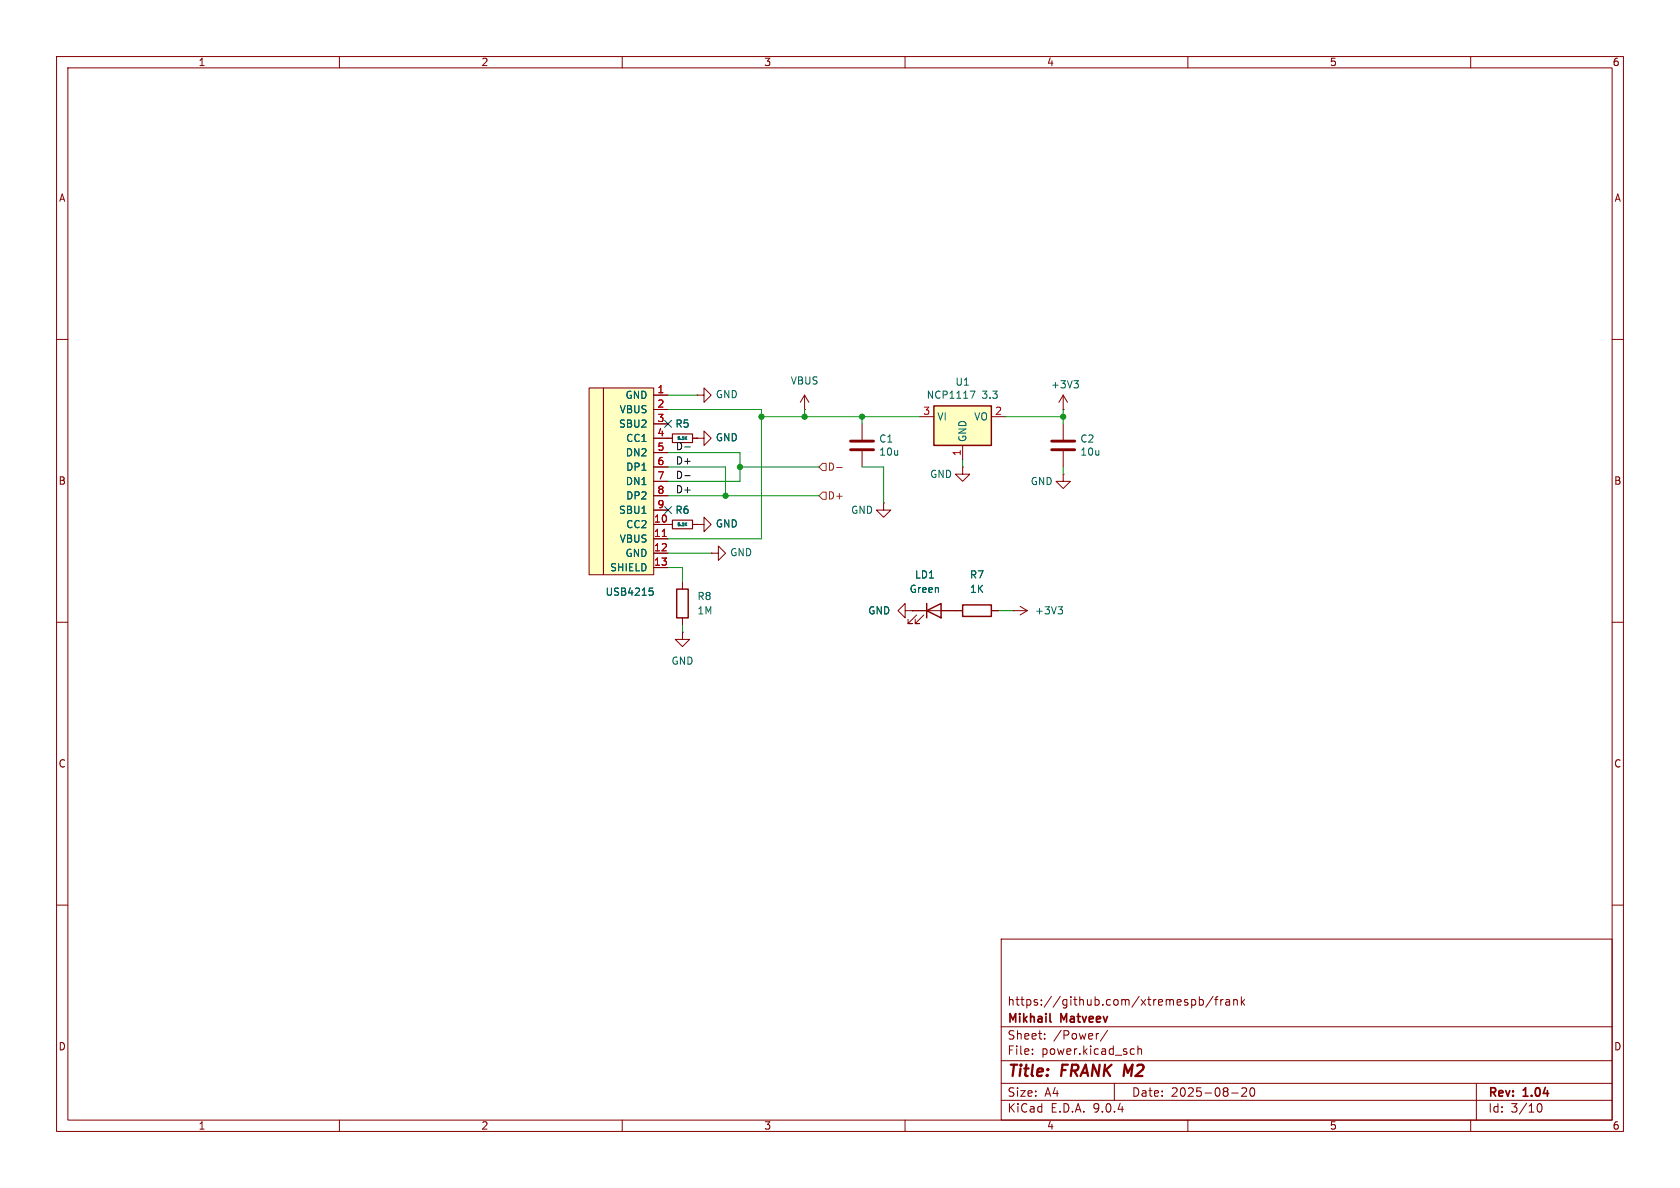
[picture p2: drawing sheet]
(kicad_sch
 (version 20250114)
 (generator "eeschema")
 (generator_version "9.0")
 (paper "A4")
 (title_block
  (title "FRANK M2")
  (date "2025-08-20")
  (rev "1.04")
  (company "Mikhail Matveev")
  (comment 1 "https://github.com/xtremespb/frank"))
 (lib_symbols
  (symbol "+3V3_1"
   (power)
   (pin_numbers (hide yes))
   (pin_names
    (offset 0) (hide yes)) (exclude_from_sim no) (in_bom yes) (on_board yes)
   (property "Reference" "#PWR" (at 0 -3.81 0) (effects (font (size 1.27 1.27)) (hide yes)))
   (property "Value" "+3V3" (at 0 3.556 0) (effects (font (size 1.27 1.27))))
   (property "Footprint" "" (at 0 0 0) (effects (font (size 1.27 1.27)) (hide yes)))
   (property "Datasheet" "" (at 0 0 0) (effects (font (size 1.27 1.27)) (hide yes)))
   (property "Description" "Power symbol creates a global label with name \"+3V3\"" (at 0 0 0) (effects (font (size 1.27 1.27)) (hide yes)))
   (symbol "+3V3_1_0_1"
    (polyline (pts (xy -0.762 1.27) (xy 0 2.54)) (stroke (width 0) (type default)) (fill (type none)))
    (polyline (pts (xy 0 2.54) (xy 0.762 1.27)) (stroke (width 0) (type default)) (fill (type none)))
    (polyline (pts (xy 0 0) (xy 0 2.54)) (stroke (width 0) (type default)) (fill (type none))))
   (symbol "+3V3_1_1_1"
    (pin power_in line (at 0 0 90) (length 0) (name "~" (effects (font (size 1.27 1.27)))) (number "1" (effects (font (size 1.27 1.27))))))
   (embedded_fonts no))
  (symbol "Device:C"
   (pin_numbers (hide yes))
   (pin_names
    (offset 0.254)) (exclude_from_sim no) (in_bom yes) (on_board yes)
   (property "Reference" "C" (at 0.635 2.54 0) (effects (font (size 1.27 1.27)) (justify left)))
   (property "Value" "C" (at 0.635 -2.54 0) (effects (font (size 1.27 1.27)) (justify left)))
   (property "Footprint" "" (at 0.9652 -3.81 0) (effects (font (size 1.27 1.27)) (hide yes)))
   (property "Datasheet" "~" (at 0 0 0) (effects (font (size 1.27 1.27)) (hide yes)))
   (property "Description" "Unpolarized capacitor" (at 0 0 0) (effects (font (size 1.27 1.27)) (hide yes)))
   (symbol "C_0_1"
    (polyline (pts (xy -2.032 0.762) (xy 2.032 0.762)) (stroke (width 0.508) (type default)) (fill (type none)))
    (polyline (pts (xy -2.032 -0.762) (xy 2.032 -0.762)) (stroke (width 0.508) (type default)) (fill (type none))))
   (symbol "C_1_1"
    (pin passive line (at 0 3.81 270) (length 2.794) (name "~" (effects (font (size 1.27 1.27)))) (number "1" (effects (font (size 1.27 1.27)))))
    (pin passive line (at 0 -3.81 90) (length 2.794) (name "~" (effects (font (size 1.27 1.27)))) (number "2" (effects (font (size 1.27 1.27))))))
   (embedded_fonts no))
  (symbol "Device:LED"
   (pin_numbers (hide yes))
   (pin_names
    (offset 1.016) (hide yes)) (exclude_from_sim no) (in_bom yes) (on_board yes)
   (property "Reference" "D" (at 0 2.54 0) (effects (font (size 1.27 1.27))))
   (property "Value" "LED" (at 0 -2.54 0) (effects (font (size 1.27 1.27))))
   (property "Footprint" "" (at 0 0 0) (effects (font (size 1.27 1.27)) (hide yes)))
   (property "Datasheet" "~" (at 0 0 0) (effects (font (size 1.27 1.27)) (hide yes)))
   (property "Description" "Light emitting diode" (at 0 0 0) (effects (font (size 1.27 1.27)) (hide yes)))
   (property "Sim.Pins" "1=K 2=A" (at 0 0 0) (effects (font (size 1.27 1.27)) (hide yes)))
   (symbol "LED_0_1"
    (polyline (pts (xy -3.048 -0.762) (xy -4.572 -2.286) (xy -3.81 -2.286) (xy -4.572 -2.286) (xy -4.572 -1.524)) (stroke (width 0) (type default)) (fill (type none)))
    (polyline (pts (xy -1.778 -0.762) (xy -3.302 -2.286) (xy -2.54 -2.286) (xy -3.302 -2.286) (xy -3.302 -1.524)) (stroke (width 0) (type default)) (fill (type none)))
    (polyline (pts (xy -1.27 0) (xy 1.27 0)) (stroke (width 0) (type default)) (fill (type none)))
    (polyline (pts (xy -1.27 -1.27) (xy -1.27 1.27)) (stroke (width 0.254) (type default)) (fill (type none)))
    (polyline (pts (xy 1.27 -1.27) (xy 1.27 1.27) (xy -1.27 0) (xy 1.27 -1.27)) (stroke (width 0.254) (type default)) (fill (type none))))
   (symbol "LED_1_1"
    (pin passive line (at -3.81 0 0) (length 2.54) (name "K" (effects (font (size 1.27 1.27)))) (number "1" (effects (font (size 1.27 1.27)))))
    (pin passive line (at 3.81 0 180) (length 2.54) (name "A" (effects (font (size 1.27 1.27)))) (number "2" (effects (font (size 1.27 1.27))))))
   (embedded_fonts no))
  (symbol "Device:R"
   (pin_numbers (hide yes))
   (pin_names
    (offset 0)) (exclude_from_sim no) (in_bom yes) (on_board yes)
   (property "Reference" "R" (at 2.032 0 90) (effects (font (size 1.27 1.27))))
   (property "Value" "R" (at 0 0 90) (effects (font (size 1.27 1.27))))
   (property "Footprint" "" (at -1.778 0 90) (effects (font (size 1.27 1.27)) (hide yes)))
   (property "Datasheet" "~" (at 0 0 0) (effects (font (size 1.27 1.27)) (hide yes)))
   (property "Description" "Resistor" (at 0 0 0) (effects (font (size 1.27 1.27)) (hide yes)))
   (symbol "R_0_1"
    (rectangle (start -1.016 -2.54) (end 1.016 2.54) (stroke (width 0.254) (type default)) (fill (type none))))
   (symbol "R_1_1"
    (pin passive line (at 0 3.81 270) (length 1.27) (name "~" (effects (font (size 1.27 1.27)))) (number "1" (effects (font (size 1.27 1.27)))))
    (pin passive line (at 0 -3.81 90) (length 1.27) (name "~" (effects (font (size 1.27 1.27)))) (number "2" (effects (font (size 1.27 1.27))))))
   (embedded_fonts no))
  (symbol "Device:R_Small"
   (pin_numbers (hide yes))
   (pin_names
    (offset 0.254) (hide yes)) (exclude_from_sim no) (in_bom yes) (on_board yes)
   (property "Reference" "R" (at 0 0 90) (effects (font (size 1.016 1.016))))
   (property "Value" "R_Small" (at 1.778 0 90) (effects (font (size 1.27 1.27))))
   (property "Footprint" "" (at 0 0 0) (effects (font (size 1.27 1.27)) (hide yes)))
   (property "Datasheet" "~" (at 0 0 0) (effects (font (size 1.27 1.27)) (hide yes)))
   (property "Description" "Resistor, small symbol" (at 0 0 0) (effects (font (size 1.27 1.27)) (hide yes)))
   (symbol "R_Small_0_1"
    (rectangle (start -0.762 1.778) (end 0.762 -1.778) (stroke (width 0.2032) (type default)) (fill (type none))))
   (symbol "R_Small_1_1"
    (pin passive line (at 0 2.54 270) (length 0.762) (name "~" (effects (font (size 1.27 1.27)))) (number "1" (effects (font (size 1.27 1.27)))))
    (pin passive line (at 0 -2.54 90) (length 0.762) (name "~" (effects (font (size 1.27 1.27)))) (number "2" (effects (font (size 1.27 1.27))))))
   (embedded_fonts no))
  (symbol "FRANK:USB-C"
   (pin_names
    (offset 1.016)) (exclude_from_sim no) (in_bom yes) (on_board yes)
   (property "Reference" "USB1" (at -6.35 10.16 0) (effects (font (size 1.27 1.27)) (justify right) (hide yes)))
   (property "Value" "USB Type C" (at 0.254 -20.828 0) (effects (font (size 1.27 1.27)) (justify right)))
   (property "Footprint" "LIBS:USB-TYPE-C-31-M-12_lib2" (at 3.81 -1.27 0) (effects (font (size 1.27 1.27)) (hide yes)))
   (property "Datasheet" "" (at 3.81 -1.27 0) (effects (font (size 1.27 1.27)) (hide yes)))
   (property "Description" "" (at 0 0 0) (effects (font (size 1.27 1.27)) (hide yes)))
   (property "LCSC" "C165948" (at 0 0 0) (effects (font (size 1.27 1.27)) (hide yes)))
   (symbol "USB-C_0_1"
    (rectangle (start -11.43 15.24) (end -8.89 -17.78) (stroke (width 0) (type default)) (fill (type background)))
    (rectangle (start 0 -17.78) (end -8.89 15.24) (stroke (width 0) (type default)) (fill (type background))))
   (symbol "USB-C_1_1"
    (pin input line (at 2.54 13.97 180) (length 2.54) (name "GND" (effects (font (size 1.27 1.27)))) (number "1" (effects (font (size 1.27 1.27)))))
    (pin input line (at 2.54 11.43 180) (length 2.54) (name "VBUS" (effects (font (size 1.27 1.27)))) (number "2" (effects (font (size 1.27 1.27)))))
    (pin input line (at 2.54 8.89 180) (length 2.54) (name "SBU2" (effects (font (size 1.27 1.27)))) (number "3" (effects (font (size 1.27 1.27)))))
    (pin input line (at 2.54 6.35 180) (length 2.54) (name "CC1" (effects (font (size 1.27 1.27)))) (number "4" (effects (font (size 1.27 1.27)))))
    (pin input line (at 2.54 3.81 180) (length 2.54) (name "DN2" (effects (font (size 1.27 1.27)))) (number "5" (effects (font (size 1.27 1.27)))))
    (pin input line (at 2.54 1.27 180) (length 2.54) (name "DP1" (effects (font (size 1.27 1.27)))) (number "6" (effects (font (size 1.27 1.27)))))
    (pin input line (at 2.54 -1.27 180) (length 2.54) (name "DN1" (effects (font (size 1.27 1.27)))) (number "7" (effects (font (size 1.27 1.27)))))
    (pin input line (at 2.54 -3.81 180) (length 2.54) (name "DP2" (effects (font (size 1.27 1.27)))) (number "8" (effects (font (size 1.27 1.27)))))
    (pin input line (at 2.54 -6.35 180) (length 2.54) (name "SBU1" (effects (font (size 1.27 1.27)))) (number "9" (effects (font (size 1.27 1.27)))))
    (pin input line (at 2.54 -8.89 180) (length 2.54) (name "CC2" (effects (font (size 1.27 1.27)))) (number "10" (effects (font (size 1.27 1.27)))))
    (pin input line (at 2.54 -11.43 180) (length 2.54) (name "VBUS" (effects (font (size 1.27 1.27)))) (number "11" (effects (font (size 1.27 1.27)))))
    (pin input line (at 2.54 -13.97 180) (length 2.54) (name "GND" (effects (font (size 1.27 1.27)))) (number "12" (effects (font (size 1.27 1.27)))))
    (pin input line (at 2.54 -16.51 180) (length 2.54) (name "SHIELD" (effects (font (size 1.27 1.27)))) (number "13" (effects (font (size 1.27 1.27))))))
   (embedded_fonts no))
  (symbol "GND_1"
   (power)
   (pin_numbers (hide yes))
   (pin_names
    (offset 0) (hide yes)) (exclude_from_sim no) (in_bom yes) (on_board yes)
   (property "Reference" "#PWR" (at 0 -6.35 0) (effects (font (size 1.27 1.27)) (hide yes)))
   (property "Value" "GND" (at 0 -3.81 0) (effects (font (size 1.27 1.27))))
   (property "Footprint" "" (at 0 0 0) (effects (font (size 1.27 1.27)) (hide yes)))
   (property "Datasheet" "" (at 0 0 0) (effects (font (size 1.27 1.27)) (hide yes)))
   (property "Description" "Power symbol creates a global label with name \"GND\" , ground" (at 0 0 0) (effects (font (size 1.27 1.27)) (hide yes)))
   (symbol "GND_1_0_1"
    (polyline (pts (xy 0 0) (xy 0 -1.27) (xy 1.27 -1.27) (xy 0 -2.54) (xy -1.27 -1.27) (xy 0 -1.27)) (stroke (width 0) (type default)) (fill (type none))))
   (symbol "GND_1_1_1"
    (pin power_in line (at 0 0 270) (length 0) (name "~" (effects (font (size 1.27 1.27)))) (number "1" (effects (font (size 1.27 1.27))))))
   (embedded_fonts no))
  (symbol "GND_2"
   (power)
   (pin_numbers (hide yes))
   (pin_names
    (offset 0) (hide yes)) (exclude_from_sim no) (in_bom yes) (on_board yes)
   (property "Reference" "#PWR" (at 0 -6.35 0) (effects (font (size 1.27 1.27)) (hide yes)))
   (property "Value" "GND" (at 0 -3.81 0) (effects (font (size 1.27 1.27))))
   (property "Footprint" "" (at 0 0 0) (effects (font (size 1.27 1.27)) (hide yes)))
   (property "Datasheet" "" (at 0 0 0) (effects (font (size 1.27 1.27)) (hide yes)))
   (property "Description" "Power symbol creates a global label with name \"GND\" , ground" (at 0 0 0) (effects (font (size 1.27 1.27)) (hide yes)))
   (symbol "GND_2_0_1"
    (polyline (pts (xy 0 0) (xy 0 -1.27) (xy 1.27 -1.27) (xy 0 -2.54) (xy -1.27 -1.27) (xy 0 -1.27)) (stroke (width 0) (type default)) (fill (type none))))
   (symbol "GND_2_1_1"
    (pin power_in line (at 0 0 270) (length 0) (name "~" (effects (font (size 1.27 1.27)))) (number "1" (effects (font (size 1.27 1.27))))))
   (embedded_fonts no))
  (symbol "GND_3"
   (power)
   (pin_numbers (hide yes))
   (pin_names
    (offset 0) (hide yes)) (exclude_from_sim no) (in_bom yes) (on_board yes)
   (property "Reference" "#PWR" (at 0 -6.35 0) (effects (font (size 1.27 1.27)) (hide yes)))
   (property "Value" "GND" (at 0 -3.81 0) (effects (font (size 1.27 1.27))))
   (property "Footprint" "" (at 0 0 0) (effects (font (size 1.27 1.27)) (hide yes)))
   (property "Datasheet" "" (at 0 0 0) (effects (font (size 1.27 1.27)) (hide yes)))
   (property "Description" "Power symbol creates a global label with name \"GND\" , ground" (at 0 0 0) (effects (font (size 1.27 1.27)) (hide yes)))
   (symbol "GND_3_0_1"
    (polyline (pts (xy 0 0) (xy 0 -1.27) (xy 1.27 -1.27) (xy 0 -2.54) (xy -1.27 -1.27) (xy 0 -1.27)) (stroke (width 0) (type default)) (fill (type none))))
   (symbol "GND_3_1_1"
    (pin power_in line (at 0 0 270) (length 0) (name "~" (effects (font (size 1.27 1.27)))) (number "1" (effects (font (size 1.27 1.27))))))
   (embedded_fonts no))
  (symbol "GND_4"
   (power)
   (pin_numbers (hide yes))
   (pin_names
    (offset 0) (hide yes)) (exclude_from_sim no) (in_bom yes) (on_board yes)
   (property "Reference" "#PWR" (at 0 -6.35 0) (effects (font (size 1.27 1.27)) (hide yes)))
   (property "Value" "GND" (at 0 -3.81 0) (effects (font (size 1.27 1.27))))
   (property "Footprint" "" (at 0 0 0) (effects (font (size 1.27 1.27)) (hide yes)))
   (property "Datasheet" "" (at 0 0 0) (effects (font (size 1.27 1.27)) (hide yes)))
   (property "Description" "Power symbol creates a global label with name \"GND\" , ground" (at 0 0 0) (effects (font (size 1.27 1.27)) (hide yes)))
   (symbol "GND_4_0_1"
    (polyline (pts (xy 0 0) (xy 0 -1.27) (xy 1.27 -1.27) (xy 0 -2.54) (xy -1.27 -1.27) (xy 0 -1.27)) (stroke (width 0) (type default)) (fill (type none))))
   (symbol "GND_4_1_1"
    (pin power_in line (at 0 0 270) (length 0) (name "~" (effects (font (size 1.27 1.27)))) (number "1" (effects (font (size 1.27 1.27))))))
   (embedded_fonts no))
  (symbol "GND_5"
   (power)
   (pin_numbers (hide yes))
   (pin_names
    (offset 0) (hide yes)) (exclude_from_sim no) (in_bom yes) (on_board yes)
   (property "Reference" "#PWR" (at 0 -6.35 0) (effects (font (size 1.27 1.27)) (hide yes)))
   (property "Value" "GND" (at 0 -3.81 0) (effects (font (size 1.27 1.27))))
   (property "Footprint" "" (at 0 0 0) (effects (font (size 1.27 1.27)) (hide yes)))
   (property "Datasheet" "" (at 0 0 0) (effects (font (size 1.27 1.27)) (hide yes)))
   (property "Description" "Power symbol creates a global label with name \"GND\" , ground" (at 0 0 0) (effects (font (size 1.27 1.27)) (hide yes)))
   (symbol "GND_5_0_1"
    (polyline (pts (xy 0 0) (xy 0 -1.27) (xy 1.27 -1.27) (xy 0 -2.54) (xy -1.27 -1.27) (xy 0 -1.27)) (stroke (width 0) (type default)) (fill (type none))))
   (symbol "GND_5_1_1"
    (pin power_in line (at 0 0 270) (length 0) (name "~" (effects (font (size 1.27 1.27)))) (number "1" (effects (font (size 1.27 1.27))))))
   (embedded_fonts no))
  (symbol "GND_6"
   (power)
   (pin_numbers (hide yes))
   (pin_names
    (offset 0) (hide yes)) (exclude_from_sim no) (in_bom yes) (on_board yes)
   (property "Reference" "#PWR" (at 0 -6.35 0) (effects (font (size 1.27 1.27)) (hide yes)))
   (property "Value" "GND" (at 0 -3.81 0) (effects (font (size 1.27 1.27))))
   (property "Footprint" "" (at 0 0 0) (effects (font (size 1.27 1.27)) (hide yes)))
   (property "Datasheet" "" (at 0 0 0) (effects (font (size 1.27 1.27)) (hide yes)))
   (property "Description" "Power symbol creates a global label with name \"GND\" , ground" (at 0 0 0) (effects (font (size 1.27 1.27)) (hide yes)))
   (symbol "GND_6_0_1"
    (polyline (pts (xy 0 0) (xy 0 -1.27) (xy 1.27 -1.27) (xy 0 -2.54) (xy -1.27 -1.27) (xy 0 -1.27)) (stroke (width 0) (type default)) (fill (type none))))
   (symbol "GND_6_1_1"
    (pin power_in line (at 0 0 270) (length 0) (name "~" (effects (font (size 1.27 1.27)))) (number "1" (effects (font (size 1.27 1.27))))))
   (embedded_fonts no))
  (symbol "GND_7"
   (power)
   (pin_numbers (hide yes))
   (pin_names
    (offset 0) (hide yes)) (exclude_from_sim no) (in_bom yes) (on_board yes)
   (property "Reference" "#PWR" (at 0 -6.35 0) (effects (font (size 1.27 1.27)) (hide yes)))
   (property "Value" "GND" (at 0 -3.81 0) (effects (font (size 1.27 1.27))))
   (property "Footprint" "" (at 0 0 0) (effects (font (size 1.27 1.27)) (hide yes)))
   (property "Datasheet" "" (at 0 0 0) (effects (font (size 1.27 1.27)) (hide yes)))
   (property "Description" "Power symbol creates a global label with name \"GND\" , ground" (at 0 0 0) (effects (font (size 1.27 1.27)) (hide yes)))
   (symbol "GND_7_0_1"
    (polyline (pts (xy 0 0) (xy 0 -1.27) (xy 1.27 -1.27) (xy 0 -2.54) (xy -1.27 -1.27) (xy 0 -1.27)) (stroke (width 0) (type default)) (fill (type none))))
   (symbol "GND_7_1_1"
    (pin power_in line (at 0 0 270) (length 0) (name "~" (effects (font (size 1.27 1.27)))) (number "1" (effects (font (size 1.27 1.27))))))
   (embedded_fonts no))
  (symbol "R_Small_1"
   (pin_numbers (hide yes))
   (pin_names
    (offset 0.254) (hide yes)) (exclude_from_sim no) (in_bom yes) (on_board yes)
   (property "Reference" "R" (at 0 0 90) (effects (font (size 1.016 1.016))))
   (property "Value" "R_Small" (at 1.778 0 90) (effects (font (size 1.27 1.27))))
   (property "Footprint" "" (at 0 0 0) (effects (font (size 1.27 1.27)) (hide yes)))
   (property "Datasheet" "~" (at 0 0 0) (effects (font (size 1.27 1.27)) (hide yes)))
   (property "Description" "Resistor, small symbol" (at 0 0 0) (effects (font (size 1.27 1.27)) (hide yes)))
   (symbol "R_Small_1_0_1"
    (rectangle (start -0.762 1.778) (end 0.762 -1.778) (stroke (width 0.2032) (type default)) (fill (type none))))
   (symbol "R_Small_1_1_1"
    (pin passive line (at 0 2.54 270) (length 0.762) (name "~" (effects (font (size 1.27 1.27)))) (number "1" (effects (font (size 1.27 1.27)))))
    (pin passive line (at 0 -2.54 90) (length 0.762) (name "~" (effects (font (size 1.27 1.27)))) (number "2" (effects (font (size 1.27 1.27))))))
   (embedded_fonts no))
  (symbol "Regulator_Linear:NCP1117-3.3_SOT223" (exclude_from_sim no) (in_bom yes) (on_board yes)
   (property "Reference" "U" (at -3.81 3.175 0) (effects (font (size 1.27 1.27))))
   (property "Value" "NCP1117-3.3_SOT223" (at 0 3.175 0) (effects (font (size 1.27 1.27)) (justify left)))
   (property "Footprint" "Package_TO_SOT_SMD:SOT-223-3_TabPin2" (at 0 5.08 0) (effects (font (size 1.27 1.27)) (hide yes)))
   (property "Datasheet" "http://www.onsemi.com/pub_link/Collateral/NCP1117-D.PDF" (at 2.54 -6.35 0) (effects (font (size 1.27 1.27)) (hide yes)))
   (property "Description" "1A Low drop-out regulator, Fixed Output 3.3V, SOT-223" (at 0 0 0) (effects (font (size 1.27 1.27)) (hide yes)))
   (symbol "NCP1117-3.3_SOT223_0_1"
    (rectangle (start -5.08 -5.08) (end 5.08 1.905) (stroke (width 0.254) (type default)) (fill (type background))))
   (symbol "NCP1117-3.3_SOT223_1_1"
    (pin power_in line (at -7.62 0 0) (length 2.54) (name "VI" (effects (font (size 1.27 1.27)))) (number "3" (effects (font (size 1.27 1.27)))))
    (pin power_in line (at 0 -7.62 90) (length 2.54) (name "GND" (effects (font (size 1.27 1.27)))) (number "1" (effects (font (size 1.27 1.27)))))
    (pin power_out line (at 7.62 0 180) (length 2.54) (name "VO" (effects (font (size 1.27 1.27)))) (number "2" (effects (font (size 1.27 1.27))))))
   (embedded_fonts no))
  (symbol "power:+3V3"
   (power)
   (pin_numbers (hide yes))
   (pin_names
    (offset 0) (hide yes)) (exclude_from_sim no) (in_bom yes) (on_board yes)
   (property "Reference" "#PWR" (at 0 -3.81 0) (effects (font (size 1.27 1.27)) (hide yes)))
   (property "Value" "+3V3" (at 0 3.556 0) (effects (font (size 1.27 1.27))))
   (property "Footprint" "" (at 0 0 0) (effects (font (size 1.27 1.27)) (hide yes)))
   (property "Datasheet" "" (at 0 0 0) (effects (font (size 1.27 1.27)) (hide yes)))
   (property "Description" "Power symbol creates a global label with name \"+3V3\"" (at 0 0 0) (effects (font (size 1.27 1.27)) (hide yes)))
   (symbol "+3V3_0_1"
    (polyline (pts (xy -0.762 1.27) (xy 0 2.54)) (stroke (width 0) (type default)) (fill (type none)))
    (polyline (pts (xy 0 2.54) (xy 0.762 1.27)) (stroke (width 0) (type default)) (fill (type none)))
    (polyline (pts (xy 0 0) (xy 0 2.54)) (stroke (width 0) (type default)) (fill (type none))))
   (symbol "+3V3_1_1"
    (pin power_in line (at 0 0 90) (length 0) (name "~" (effects (font (size 1.27 1.27)))) (number "1" (effects (font (size 1.27 1.27))))))
   (embedded_fonts no))
  (symbol "power:GND"
   (power)
   (pin_numbers (hide yes))
   (pin_names
    (offset 0) (hide yes)) (exclude_from_sim no) (in_bom yes) (on_board yes)
   (property "Reference" "#PWR" (at 0 -6.35 0) (effects (font (size 1.27 1.27)) (hide yes)))
   (property "Value" "GND" (at 0 -3.81 0) (effects (font (size 1.27 1.27))))
   (property "Footprint" "" (at 0 0 0) (effects (font (size 1.27 1.27)) (hide yes)))
   (property "Datasheet" "" (at 0 0 0) (effects (font (size 1.27 1.27)) (hide yes)))
   (property "Description" "Power symbol creates a global label with name \"GND\" , ground" (at 0 0 0) (effects (font (size 1.27 1.27)) (hide yes)))
   (symbol "GND_0_1"
    (polyline (pts (xy 0 0) (xy 0 -1.27) (xy 1.27 -1.27) (xy 0 -2.54) (xy -1.27 -1.27) (xy 0 -1.27)) (stroke (width 0) (type default)) (fill (type none))))
   (symbol "GND_1_1"
    (pin power_in line (at 0 0 270) (length 0) (name "~" (effects (font (size 1.27 1.27)))) (number "1" (effects (font (size 1.27 1.27))))))
   (embedded_fonts no))
  (symbol "power:VBUS"
   (power)
   (pin_numbers (hide yes))
   (pin_names
    (offset 0) (hide yes)) (exclude_from_sim no) (in_bom yes) (on_board yes)
   (property "Reference" "#PWR" (at 0 -3.81 0) (effects (font (size 1.27 1.27)) (hide yes)))
   (property "Value" "VBUS" (at 0 3.556 0) (effects (font (size 1.27 1.27))))
   (property "Footprint" "" (at 0 0 0) (effects (font (size 1.27 1.27)) (hide yes)))
   (property "Datasheet" "" (at 0 0 0) (effects (font (size 1.27 1.27)) (hide yes)))
   (property "Description" "Power symbol creates a global label with name \"VBUS\"" (at 0 0 0) (effects (font (size 1.27 1.27)) (hide yes)))
   (symbol "VBUS_0_1"
    (polyline (pts (xy -0.762 1.27) (xy 0 2.54)) (stroke (width 0) (type default)) (fill (type none)))
    (polyline (pts (xy 0 2.54) (xy 0.762 1.27)) (stroke (width 0) (type default)) (fill (type none)))
    (polyline (pts (xy 0 0) (xy 0 2.54)) (stroke (width 0) (type default)) (fill (type none))))
   (symbol "VBUS_1_1"
    (pin power_in line (at 0 0 90) (length 0) (name "~" (effects (font (size 1.27 1.27)))) (number "1" (effects (font (size 1.27 1.27))))))
   (embedded_fonts no)))
 (junction
  (at 134.62 73.66)
  (diameter 0)
  (color 0 0 0 0))
 (junction
  (at 128.27 87.63)
  (diameter 0)
  (color 0 0 0 0))
 (junction
  (at 142.24 73.66)
  (diameter 0)
  (color 0 0 0 0))
 (junction
  (at 152.4 73.66)
  (diameter 0)
  (color 0 0 0 0))
 (junction
  (at 187.96 73.66)
  (diameter 0)
  (color 0 0 0 0))
 (junction
  (at 130.81 82.55)
  (diameter 0)
  (color 0 0 0 0))
 (no_connect
  (at 118.11 90.17))
 (no_connect
  (at 118.11 74.93))
 (wire
  (pts (xy 118.11 72.39) (xy 134.62 72.39))
  (stroke (width 0) (type default)))
 (wire
  (pts (xy 118.11 82.55) (xy 128.27 82.55))
  (stroke (width 0) (type default)))
 (wire
  (pts (xy 142.24 73.66) (xy 152.4 73.66))
  (stroke (width 0) (type default)))
 (wire
  (pts (xy 162.56 73.66) (xy 152.4 73.66))
  (stroke (width 0) (type default)))
 (wire
  (pts (xy 187.96 73.66) (xy 187.96 72.39))
  (stroke (width 0) (type default)))
 (wire
  (pts (xy 120.65 111.76) (xy 120.65 110.49))
  (stroke (width 0) (type default)))
 (wire
  (pts (xy 142.24 72.39) (xy 142.24 73.66))
  (stroke (width 0) (type default)))
 (wire
  (pts (xy 120.65 100.33) (xy 118.11 100.33))
  (stroke (width 0) (type default)))
 (wire
  (pts (xy 134.62 95.25) (xy 118.11 95.25))
  (stroke (width 0) (type default)))
 (wire
  (pts (xy 152.4 74.93) (xy 152.4 73.66))
  (stroke (width 0) (type default)))
 (wire
  (pts (xy 187.96 74.93) (xy 187.96 73.66))
  (stroke (width 0) (type default)))
 (wire
  (pts (xy 156.21 82.55) (xy 152.4 82.55))
  (stroke (width 0) (type default)))
 (wire
  (pts (xy 177.8 73.66) (xy 187.96 73.66))
  (stroke (width 0) (type default)))
 (wire
  (pts (xy 118.11 80.01) (xy 130.81 80.01))
  (stroke (width 0) (type default)))
 (wire
  (pts (xy 118.11 85.09) (xy 130.81 85.09))
  (stroke (width 0) (type default)))
 (wire
  (pts (xy 130.81 82.55) (xy 144.78 82.55))
  (stroke (width 0) (type default)))
 (wire
  (pts (xy 134.62 73.66) (xy 134.62 95.25))
  (stroke (width 0) (type default)))
 (wire
  (pts (xy 134.62 72.39) (xy 134.62 73.66))
  (stroke (width 0) (type default)))
 (wire
  (pts (xy 130.81 82.55) (xy 130.81 85.09))
  (stroke (width 0) (type default)))
 (wire
  (pts (xy 118.11 69.85) (xy 123.19 69.85))
  (stroke (width 0) (type default)))
 (wire
  (pts (xy 187.96 82.55) (xy 187.96 83.82))
  (stroke (width 0) (type default)))
 (wire
  (pts (xy 118.11 87.63) (xy 128.27 87.63))
  (stroke (width 0) (type default)))
 (wire
  (pts (xy 156.21 82.55) (xy 156.21 88.9))
  (stroke (width 0) (type default)))
 (wire
  (pts (xy 118.11 97.79) (xy 125.73 97.79))
  (stroke (width 0) (type default)))
 (wire
  (pts (xy 130.81 80.01) (xy 130.81 82.55))
  (stroke (width 0) (type default)))
 (wire
  (pts (xy 176.53 107.95) (xy 179.07 107.95))
  (stroke (width 0) (type default)))
 (wire
  (pts (xy 134.62 73.66) (xy 142.24 73.66))
  (stroke (width 0) (type default)))
 (wire
  (pts (xy 120.65 102.87) (xy 120.65 100.33))
  (stroke (width 0) (type default)))
 (wire
  (pts (xy 170.18 81.28) (xy 170.18 82.55))
  (stroke (width 0) (type default)))
 (wire
  (pts (xy 128.27 87.63) (xy 144.78 87.63))
  (stroke (width 0) (type default)))
 (wire
  (pts (xy 128.27 82.55) (xy 128.27 87.63))
  (stroke (width 0) (type default)))
 (label "D-"
  (at 119.38 85.09 0)
  (effects (font (size 1.27 1.27)) (justify left bottom)))
 (label "D+"
  (at 119.38 87.63 0)
  (effects (font (size 1.27 1.27)) (justify left bottom)))
 (label "D-"
  (at 119.38 80.01 0)
  (effects (font (size 1.27 1.27)) (justify left bottom)))
 (label "D+"
  (at 119.38 82.55 0)
  (effects (font (size 1.27 1.27)) (justify left bottom)))
 (hierarchical_label "D-"
  (shape input)
  (at 144.78 82.55 0)
  (effects (font (size 1.27 1.27)) (justify left)))
 (hierarchical_label "D+"
  (shape input)
  (at 144.78 87.63 0)
  (effects (font (size 1.27 1.27)) (justify left)))
 (symbol
  (lib_name "GND_3")
  (lib_id "power:GND")
  (at 156.21 88.9 0)
  (unit 1)
  (exclude_from_sim no)
  (in_bom yes)
  (on_board yes)
  (dnp no)
  (property "Reference" "#PWR019" (at 156.21 95.25 0) (effects (font (size 1.27 1.27)) (hide yes)))
  (property "Value" "GND" (at 152.4 90.17 0) (effects (font (size 1.27 1.27))))
  (property "Footprint" "" (at 156.21 88.9 0) (effects (font (size 1.27 1.27)) (hide yes)))
  (property "Datasheet" "" (at 156.21 88.9 0) (effects (font (size 1.27 1.27)) (hide yes)))
  (property "Description" "Power symbol creates a global label with name \"GND\" , ground" (at 156.21 88.9 0) (effects (font (size 1.27 1.27)) (hide yes)))
  (pin "1"))
 (symbol
  (lib_id "power:VBUS")
  (at 142.24 72.39 0)
  (unit 1)
  (exclude_from_sim no)
  (in_bom yes)
  (on_board yes)
  (dnp no)
  (fields_autoplaced yes)
  (property "Reference" "#PWR014" (at 142.24 76.2 0) (effects (font (size 1.27 1.27)) (hide yes)))
  (property "Value" "VBUS" (at 142.24 67.31 0) (effects (font (size 1.27 1.27))))
  (property "Footprint" "" (at 142.24 72.39 0) (effects (font (size 1.27 1.27)) (hide yes)))
  (property "Datasheet" "" (at 142.24 72.39 0) (effects (font (size 1.27 1.27)) (hide yes)))
  (property "Description" "Power symbol creates a global label with name \"VBUS\"" (at 142.24 72.39 0) (effects (font (size 1.27 1.27)) (hide yes)))
  (pin "1"))
 (symbol
  (lib_name "GND_5")
  (lib_id "power:GND")
  (at 123.19 92.71 90)
  (unit 1)
  (exclude_from_sim no)
  (in_bom yes)
  (on_board yes)
  (dnp no)
  (property "Reference" "#PWR020" (at 129.54 92.71 0) (effects (font (size 1.27 1.27)) (hide yes)))
  (property "Value" "GND" (at 126.4412 92.583 90) (effects (font (size 1.27 1.27)) (justify right)))
  (property "Footprint" "" (at 123.19 92.71 0) (effects (font (size 1.27 1.27)) (hide yes)))
  (property "Datasheet" "" (at 123.19 92.71 0) (effects (font (size 1.27 1.27)) (hide yes)))
  (property "Description" "Power symbol creates a global label with name \"GND\" , ground" (at 123.19 92.71 0) (effects (font (size 1.27 1.27)) (hide yes)))
  (pin "1"))
 (symbol
  (lib_name "GND_2")
  (lib_id "power:GND")
  (at 161.29 107.95 270)
  (unit 1)
  (exclude_from_sim no)
  (in_bom yes)
  (on_board yes)
  (dnp no)
  (fields_autoplaced yes)
  (property "Reference" "#PWR022" (at 154.94 107.95 0) (effects (font (size 1.27 1.27)) (hide yes)))
  (property "Value" "GND" (at 157.48 107.9499 90) (effects (font (size 1.27 1.27)) (justify right)))
  (property "Footprint" "" (at 161.29 107.95 0) (effects (font (size 1.27 1.27)) (hide yes)))
  (property "Datasheet" "" (at 161.29 107.95 0) (effects (font (size 1.27 1.27)) (hide yes)))
  (property "Description" "Power symbol creates a global label with name \"GND\" , ground" (at 161.29 107.95 0) (effects (font (size 1.27 1.27)) (hide yes)))
  (pin "1"))
 (symbol
  (lib_id "power:GND")
  (at 120.65 111.76 0)
  (unit 1)
  (exclude_from_sim no)
  (in_bom yes)
  (on_board yes)
  (dnp no)
  (fields_autoplaced yes)
  (property "Reference" "#PWR024" (at 120.65 118.11 0) (effects (font (size 1.27 1.27)) (hide yes)))
  (property "Value" "GND" (at 120.65 116.84 0) (effects (font (size 1.27 1.27))))
  (property "Footprint" "" (at 120.65 111.76 0) (effects (font (size 1.27 1.27)) (hide yes)))
  (property "Datasheet" "" (at 120.65 111.76 0) (effects (font (size 1.27 1.27)) (hide yes)))
  (property "Description" "Power symbol creates a global label with name \"GND\" , ground" (at 120.65 111.76 0) (effects (font (size 1.27 1.27)) (hide yes)))
  (pin "1"))
 (symbol
  (lib_id "Device:LED")
  (at 165.1 107.95 0)
  (unit 1)
  (exclude_from_sim no)
  (in_bom yes)
  (on_board yes)
  (dnp no)
  (fields_autoplaced yes)
  (property "Reference" "LD1" (at 163.5125 101.6 0) (effects (font (size 1.27 1.27))))
  (property "Value" "Green" (at 163.5125 104.14 0) (effects (font (size 1.27 1.27))))
  (property "Footprint" "FRANK:Combined 0805 LD" (at 165.1 107.95 0) (effects (font (size 1.27 1.27)) (hide yes)))
  (property "Datasheet" "~" (at 165.1 107.95 0) (effects (font (size 1.27 1.27)) (hide yes)))
  (property "Description" "Light emitting diode" (at 165.1 107.95 0) (effects (font (size 1.27 1.27)) (hide yes)))
  (property "AliExpress" "https://www.aliexpress.com/item/1005005975741298.html" (at 165.1 107.95 0) (effects (font (size 1.27 1.27)) (hide yes)))
  (property "Sim.Pins" "1=K 2=A" (at 165.1 107.95 0) (effects (font (size 1.27 1.27)) (hide yes)))
  (property "Height" "" (at 165.1 107.95 0) (effects (font (size 1.27 1.27)) (hide yes)))
  (property "Manufacturer_Name" "" (at 165.1 107.95 0) (effects (font (size 1.27 1.27)) (hide yes)))
  (property "Manufacturer_Part_Number" "" (at 165.1 107.95 0) (effects (font (size 1.27 1.27)) (hide yes)))
  (property "Mouser Part Number" "" (at 165.1 107.95 0) (effects (font (size 1.27 1.27)) (hide yes)))
  (property "Mouser Price/Stock" "" (at 165.1 107.95 0) (effects (font (size 1.27 1.27)) (hide yes)))
  (pin "1")
  (pin "2"))
 (symbol
  (lib_id "Regulator_Linear:NCP1117-3.3_SOT223")
  (at 170.18 73.66 0)
  (unit 1)
  (exclude_from_sim no)
  (in_bom yes)
  (on_board yes)
  (dnp no)
  (property "Reference" "U1" (at 170.18 67.5132 0) (effects (font (size 1.27 1.27))))
  (property "Value" "NCP1117 3.3" (at 170.18 69.8246 0) (effects (font (size 1.27 1.27))))
  (property "Footprint" "FRANK:SOT-223" (at 170.18 68.58 0) (effects (font (size 1.27 1.27)) (hide yes)))
  (property "Datasheet" "http://www.onsemi.com/pub_link/Collateral/NCP1117-D.PDF" (at 172.72 80.01 0) (effects (font (size 1.27 1.27)) (hide yes)))
  (property "Description" "" (at 170.18 73.66 0) (effects (font (size 1.27 1.27)) (hide yes)))
  (property "AliExpress" "https://www.aliexpress.com/item/1005005802338707.html" (at 170.18 73.66 0) (effects (font (size 1.27 1.27)) (hide yes)))
  (property "Height" "" (at 170.18 73.66 0) (effects (font (size 1.27 1.27)) (hide yes)))
  (property "Manufacturer_Name" "" (at 170.18 73.66 0) (effects (font (size 1.27 1.27)) (hide yes)))
  (property "Manufacturer_Part_Number" "" (at 170.18 73.66 0) (effects (font (size 1.27 1.27)) (hide yes)))
  (property "Mouser Part Number" "" (at 170.18 73.66 0) (effects (font (size 1.27 1.27)) (hide yes)))
  (property "Mouser Price/Stock" "" (at 170.18 73.66 0) (effects (font (size 1.27 1.27)) (hide yes)))
  (pin "1")
  (pin "2")
  (pin "3"))
 (symbol
  (lib_id "Device:C")
  (at 187.96 78.74 0)
  (unit 1)
  (exclude_from_sim no)
  (in_bom yes)
  (on_board yes)
  (dnp no)
  (property "Reference" "C2" (at 190.881 77.5716 0) (effects (font (size 1.27 1.27)) (justify left)))
  (property "Value" "10u" (at 190.881 79.883 0) (effects (font (size 1.27 1.27)) (justify left)))
  (property "Footprint" "FRANK:Combined 0805 CR" (at 188.9252 82.55 0) (effects (font (size 1.27 1.27)) (hide yes)))
  (property "Datasheet" "https://eu.mouser.com/datasheet/2/40/KGM_X7R-3223212.pdf" (at 187.96 78.74 0) (effects (font (size 1.27 1.27)) (hide yes)))
  (property "Description" "" (at 187.96 78.74 0) (effects (font (size 1.27 1.27)) (hide yes)))
  (property "AliExpress" "https://www.aliexpress.com/item/33008008276.html" (at 187.96 78.74 0) (effects (font (size 1.27 1.27)) (hide yes)))
  (property "Height" "" (at 187.96 78.74 0) (effects (font (size 1.27 1.27)) (hide yes)))
  (property "Manufacturer_Name" "" (at 187.96 78.74 0) (effects (font (size 1.27 1.27)) (hide yes)))
  (property "Manufacturer_Part_Number" "" (at 187.96 78.74 0) (effects (font (size 1.27 1.27)) (hide yes)))
  (property "Mouser Part Number" "" (at 187.96 78.74 0) (effects (font (size 1.27 1.27)) (hide yes)))
  (property "Mouser Price/Stock" "" (at 187.96 78.74 0) (effects (font (size 1.27 1.27)) (hide yes)))
  (pin "1")
  (pin "2"))
 (symbol
  (lib_id "Device:R")
  (at 120.65 106.68 0)
  (unit 1)
  (exclude_from_sim no)
  (in_bom yes)
  (on_board yes)
  (dnp no)
  (fields_autoplaced yes)
  (property "Reference" "R8" (at 123.19 105.4099 0) (effects (font (size 1.27 1.27)) (justify left)))
  (property "Value" "1M" (at 123.19 107.9499 0) (effects (font (size 1.27 1.27)) (justify left)))
  (property "Footprint" "FRANK:Combined 0805 RE" (at 118.872 106.68 90) (effects (font (size 1.27 1.27)) (hide yes)))
  (property "Datasheet" "https://www.vishay.com/docs/28952/mcs0402at-mct0603at-mcu0805at-mca1206at.pdf" (at 120.65 106.68 0) (effects (font (size 1.27 1.27)) (hide yes)))
  (property "Description" "" (at 120.65 106.68 0) (effects (font (size 1.27 1.27)) (hide yes)))
  (property "AliExpress" "https://www.aliexpress.com/item/1005005945735199.html" (at 120.65 106.68 0) (effects (font (size 1.27 1.27)) (hide yes)))
  (property "Sim.Device" "" (at 120.65 106.68 0) (effects (font (size 1.27 1.27))))
  (property "LCSC" "" (at 120.65 106.68 0) (effects (font (size 1.27 1.27)) (hide yes)))
  (property "Availability" "" (at 120.65 106.68 0) (effects (font (size 1.27 1.27))))
  (property "Check_prices" "" (at 120.65 106.68 0) (effects (font (size 1.27 1.27))))
  (property "Description_1" "" (at 120.65 106.68 0) (effects (font (size 1.27 1.27))))
  (property "MF" "" (at 120.65 106.68 0) (effects (font (size 1.27 1.27))))
  (property "MP" "" (at 120.65 106.68 0) (effects (font (size 1.27 1.27))))
  (property "Package" "" (at 120.65 106.68 0) (effects (font (size 1.27 1.27))))
  (property "Price" "" (at 120.65 106.68 0) (effects (font (size 1.27 1.27))))
  (property "SnapEDA_Link" "" (at 120.65 106.68 0) (effects (font (size 1.27 1.27))))
  (property "Height" "" (at 120.65 106.68 0) (effects (font (size 1.27 1.27)) (hide yes)))
  (property "Manufacturer_Name" "" (at 120.65 106.68 0) (effects (font (size 1.27 1.27)) (hide yes)))
  (property "Manufacturer_Part_Number" "" (at 120.65 106.68 0) (effects (font (size 1.27 1.27)) (hide yes)))
  (property "Mouser Part Number" "" (at 120.65 106.68 0) (effects (font (size 1.27 1.27)) (hide yes)))
  (property "Mouser Price/Stock" "" (at 120.65 106.68 0) (effects (font (size 1.27 1.27)) (hide yes)))
  (pin "1")
  (pin "2"))
 (symbol
  (lib_id "FRANK:USB-C")
  (at 115.57 83.82 0)
  (unit 1)
  (exclude_from_sim no)
  (in_bom yes)
  (on_board yes)
  (dnp no)
  (property "Reference" "J3" (at 109.22 73.66 0) (effects (font (size 1.27 1.27)) (justify right) (hide yes)))
  (property "Value" "USB4215" (at 115.824 104.648 0) (effects (font (size 1.27 1.27)) (justify right)))
  (property "Footprint" "FRANK:USB Type C" (at 119.38 85.09 0) (effects (font (size 1.27 1.27)) (hide yes)))
  (property "Datasheet" "https://eu.mouser.com/datasheet/2/837/usb4215-3472997.pdf" (at 119.38 85.09 0) (effects (font (size 1.27 1.27)) (hide yes)))
  (property "Description" "" (at 115.57 83.82 0) (effects (font (size 1.27 1.27)) (hide yes)))
  (property "LCSC" "C165948" (at 115.57 83.82 0) (effects (font (size 1.27 1.27)) (hide yes)))
  (property "AliExpress" "https://www.aliexpress.com/item/1005005500797563.html" (at 115.57 83.82 0) (effects (font (size 1.27 1.27)) (hide yes)))
  (property "Height" "" (at 115.57 83.82 0) (effects (font (size 1.27 1.27)) (hide yes)))
  (property "Manufacturer_Name" "" (at 115.57 83.82 0) (effects (font (size 1.27 1.27)) (hide yes)))
  (property "Manufacturer_Part_Number" "" (at 115.57 83.82 0) (effects (font (size 1.27 1.27)) (hide yes)))
  (property "Mouser Part Number" "" (at 115.57 83.82 0) (effects (font (size 1.27 1.27)) (hide yes)))
  (property "Mouser Price/Stock" "" (at 115.57 83.82 0) (effects (font (size 1.27 1.27)) (hide yes)))
  (pin "1")
  (pin "10")
  (pin "11")
  (pin "12")
  (pin "13")
  (pin "2")
  (pin "3")
  (pin "4")
  (pin "5")
  (pin "6")
  (pin "7")
  (pin "8")
  (pin "9"))
 (symbol
  (lib_id "Device:C")
  (at 152.4 78.74 0)
  (unit 1)
  (exclude_from_sim no)
  (in_bom yes)
  (on_board yes)
  (dnp no)
  (property "Reference" "C1" (at 155.321 77.5716 0) (effects (font (size 1.27 1.27)) (justify left)))
  (property "Value" "10u" (at 155.321 79.883 0) (effects (font (size 1.27 1.27)) (justify left)))
  (property "Footprint" "FRANK:Combined 0805 CR" (at 153.3652 82.55 0) (effects (font (size 1.27 1.27)) (hide yes)))
  (property "Datasheet" "https://eu.mouser.com/datasheet/2/40/KGM_X7R-3223212.pdf" (at 152.4 78.74 0) (effects (font (size 1.27 1.27)) (hide yes)))
  (property "Description" "" (at 152.4 78.74 0) (effects (font (size 1.27 1.27)) (hide yes)))
  (property "AliExpress" "https://www.aliexpress.com/item/33008008276.html" (at 152.4 78.74 0) (effects (font (size 1.27 1.27)) (hide yes)))
  (property "Height" "" (at 152.4 78.74 0) (effects (font (size 1.27 1.27)) (hide yes)))
  (property "Manufacturer_Name" "" (at 152.4 78.74 0) (effects (font (size 1.27 1.27)) (hide yes)))
  (property "Manufacturer_Part_Number" "" (at 152.4 78.74 0) (effects (font (size 1.27 1.27)) (hide yes)))
  (property "Mouser Part Number" "" (at 152.4 78.74 0) (effects (font (size 1.27 1.27)) (hide yes)))
  (property "Mouser Price/Stock" "" (at 152.4 78.74 0) (effects (font (size 1.27 1.27)) (hide yes)))
  (pin "1")
  (pin "2"))
 (symbol
  (lib_id "Device:R")
  (at 172.72 107.95 90)
  (unit 1)
  (exclude_from_sim no)
  (in_bom yes)
  (on_board yes)
  (dnp no)
  (fields_autoplaced yes)
  (property "Reference" "R7" (at 172.72 101.6 90) (effects (font (size 1.27 1.27))))
  (property "Value" "1K" (at 172.72 104.14 90) (effects (font (size 1.27 1.27))))
  (property "Footprint" "FRANK:Combined 0805 RE" (at 172.72 109.728 90) (effects (font (size 1.27 1.27)) (hide yes)))
  (property "Datasheet" "https://www.vishay.com/docs/28952/mcs0402at-mct0603at-mcu0805at-mca1206at.pdf" (at 172.72 107.95 0) (effects (font (size 1.27 1.27)) (hide yes)))
  (property "Description" "Resistor" (at 172.72 107.95 0) (effects (font (size 1.27 1.27)) (hide yes)))
  (property "AliExpress" "https://www.aliexpress.com/item/1005005945735199.html" (at 172.72 107.95 0) (effects (font (size 1.27 1.27)) (hide yes)))
  (property "Height" "" (at 172.72 107.95 90) (effects (font (size 1.27 1.27)) (hide yes)))
  (property "Manufacturer_Name" "" (at 172.72 107.95 90) (effects (font (size 1.27 1.27)) (hide yes)))
  (property "Manufacturer_Part_Number" "" (at 172.72 107.95 90) (effects (font (size 1.27 1.27)) (hide yes)))
  (property "Mouser Part Number" "" (at 172.72 107.95 90) (effects (font (size 1.27 1.27)) (hide yes)))
  (property "Mouser Price/Stock" "" (at 172.72 107.95 90) (effects (font (size 1.27 1.27)) (hide yes)))
  (pin "1")
  (pin "2"))
 (symbol
  (lib_id "Device:R_Small")
  (at 120.65 92.71 270)
  (unit 1)
  (exclude_from_sim no)
  (in_bom yes)
  (on_board yes)
  (dnp no)
  (property "Reference" "R6" (at 120.65 90.17 90) (effects (font (size 1.27 1.27))))
  (property "Value" "5.1K" (at 120.65 92.71 90) (effects (font (size 0.508 0.508))))
  (property "Footprint" "FRANK:Combined 0805 RE" (at 120.65 92.71 0) (effects (font (size 1.27 1.27)) (hide yes)))
  (property "Datasheet" "~" (at 120.65 92.71 0) (effects (font (size 1.27 1.27)) (hide yes)))
  (property "Description" "Resistor, small symbol" (at 120.65 92.71 0) (effects (font (size 1.27 1.27)) (hide yes)))
  (property "LCSC" " " (at 120.65 92.71 0) (effects (font (size 1.27 1.27)) (hide yes)))
  (property "AliExpress" "https://www.aliexpress.com/item/1005005945735199.html" (at 120.65 92.71 0) (effects (font (size 1.27 1.27)) (hide yes)))
  (property "Height" "" (at 120.65 92.71 90) (effects (font (size 1.27 1.27)) (hide yes)))
  (property "Manufacturer_Name" "" (at 120.65 92.71 90) (effects (font (size 1.27 1.27)) (hide yes)))
  (property "Manufacturer_Part_Number" "" (at 120.65 92.71 90) (effects (font (size 1.27 1.27)) (hide yes)))
  (property "Mouser Part Number" "" (at 120.65 92.71 90) (effects (font (size 1.27 1.27)) (hide yes)))
  (property "Mouser Price/Stock" "" (at 120.65 92.71 90) (effects (font (size 1.27 1.27)) (hide yes)))
  (pin "1")
  (pin "2"))
 (symbol
  (lib_name "GND_6")
  (lib_id "power:GND")
  (at 123.19 77.47 90)
  (unit 1)
  (exclude_from_sim no)
  (in_bom yes)
  (on_board yes)
  (dnp no)
  (property "Reference" "#PWR016" (at 129.54 77.47 0) (effects (font (size 1.27 1.27)) (hide yes)))
  (property "Value" "GND" (at 126.4412 77.343 90) (effects (font (size 1.27 1.27)) (justify right)))
  (property "Footprint" "" (at 123.19 77.47 0) (effects (font (size 1.27 1.27)) (hide yes)))
  (property "Datasheet" "" (at 123.19 77.47 0) (effects (font (size 1.27 1.27)) (hide yes)))
  (property "Description" "Power symbol creates a global label with name \"GND\" , ground" (at 123.19 77.47 0) (effects (font (size 1.27 1.27)) (hide yes)))
  (pin "1"))
 (symbol
  (lib_name "GND_1")
  (lib_id "power:GND")
  (at 187.96 83.82 0)
  (unit 1)
  (exclude_from_sim no)
  (in_bom yes)
  (on_board yes)
  (dnp no)
  (property "Reference" "#PWR018" (at 187.96 90.17 0) (effects (font (size 1.27 1.27)) (hide yes)))
  (property "Value" "GND" (at 184.15 85.09 0) (effects (font (size 1.27 1.27))))
  (property "Footprint" "" (at 187.96 83.82 0) (effects (font (size 1.27 1.27)) (hide yes)))
  (property "Datasheet" "" (at 187.96 83.82 0) (effects (font (size 1.27 1.27)) (hide yes)))
  (property "Description" "Power symbol creates a global label with name \"GND\" , ground" (at 187.96 83.82 0) (effects (font (size 1.27 1.27)) (hide yes)))
  (pin "1"))
 (symbol
  (lib_id "power:+3V3")
  (at 187.96 72.39 0)
  (unit 1)
  (exclude_from_sim no)
  (in_bom yes)
  (on_board yes)
  (dnp no)
  (property "Reference" "#PWR015" (at 187.96 76.2 0) (effects (font (size 1.27 1.27)) (hide yes)))
  (property "Value" "+3V3" (at 188.341 67.9958 0) (effects (font (size 1.27 1.27))))
  (property "Footprint" "" (at 187.96 72.39 0) (effects (font (size 1.27 1.27)) (hide yes)))
  (property "Datasheet" "" (at 187.96 72.39 0) (effects (font (size 1.27 1.27)) (hide yes)))
  (property "Description" "Power symbol creates a global label with name \"+3V3\"" (at 187.96 72.39 0) (effects (font (size 1.27 1.27)) (hide yes)))
  (pin "1"))
 (symbol
  (lib_name "R_Small_1")
  (lib_id "Device:R_Small")
  (at 120.65 77.47 270)
  (unit 1)
  (exclude_from_sim no)
  (in_bom yes)
  (on_board yes)
  (dnp no)
  (property "Reference" "R5" (at 120.65 74.93 90) (effects (font (size 1.27 1.27))))
  (property "Value" "5.1K" (at 120.65 77.47 90) (effects (font (size 0.508 0.508))))
  (property "Footprint" "FRANK:Combined 0805 RE" (at 120.65 77.47 0) (effects (font (size 1.27 1.27)) (hide yes)))
  (property "Datasheet" "~" (at 120.65 77.47 0) (effects (font (size 1.27 1.27)) (hide yes)))
  (property "Description" "Resistor, small symbol" (at 120.65 77.47 0) (effects (font (size 1.27 1.27)) (hide yes)))
  (property "LCSC" " " (at 120.65 77.47 0) (effects (font (size 1.27 1.27)) (hide yes)))
  (property "AliExpress" "https://www.aliexpress.com/item/1005005945735199.html" (at 120.65 77.47 0) (effects (font (size 1.27 1.27)) (hide yes)))
  (property "Height" "" (at 120.65 77.47 90) (effects (font (size 1.27 1.27)) (hide yes)))
  (property "Manufacturer_Name" "" (at 120.65 77.47 90) (effects (font (size 1.27 1.27)) (hide yes)))
  (property "Manufacturer_Part_Number" "" (at 120.65 77.47 90) (effects (font (size 1.27 1.27)) (hide yes)))
  (property "Mouser Part Number" "" (at 120.65 77.47 90) (effects (font (size 1.27 1.27)) (hide yes)))
  (property "Mouser Price/Stock" "" (at 120.65 77.47 90) (effects (font (size 1.27 1.27)) (hide yes)))
  (pin "1")
  (pin "2"))
 (symbol
  (lib_id "power:GND")
  (at 123.19 69.85 90)
  (unit 1)
  (exclude_from_sim no)
  (in_bom yes)
  (on_board yes)
  (dnp no)
  (property "Reference" "#PWR013" (at 129.54 69.85 0) (effects (font (size 1.27 1.27)) (hide yes)))
  (property "Value" "GND" (at 126.4412 69.723 90) (effects (font (size 1.27 1.27)) (justify right)))
  (property "Footprint" "" (at 123.19 69.85 0) (effects (font (size 1.27 1.27)) (hide yes)))
  (property "Datasheet" "" (at 123.19 69.85 0) (effects (font (size 1.27 1.27)) (hide yes)))
  (property "Description" "Power symbol creates a global label with name \"GND\" , ground" (at 123.19 69.85 0) (effects (font (size 1.27 1.27)) (hide yes)))
  (pin "1"))
 (symbol
  (lib_name "GND_7")
  (lib_id "power:GND")
  (at 125.73 97.79 90)
  (unit 1)
  (exclude_from_sim no)
  (in_bom yes)
  (on_board yes)
  (dnp no)
  (property "Reference" "#PWR021" (at 132.08 97.79 0) (effects (font (size 1.27 1.27)) (hide yes)))
  (property "Value" "GND" (at 128.9812 97.663 90) (effects (font (size 1.27 1.27)) (justify right)))
  (property "Footprint" "" (at 125.73 97.79 0) (effects (font (size 1.27 1.27)) (hide yes)))
  (property "Datasheet" "" (at 125.73 97.79 0) (effects (font (size 1.27 1.27)) (hide yes)))
  (property "Description" "Power symbol creates a global label with name \"GND\" , ground" (at 125.73 97.79 0) (effects (font (size 1.27 1.27)) (hide yes)))
  (pin "1"))
 (symbol
  (lib_name "+3V3_1")
  (lib_id "power:+3V3")
  (at 179.07 107.95 270)
  (unit 1)
  (exclude_from_sim no)
  (in_bom yes)
  (on_board yes)
  (dnp no)
  (fields_autoplaced yes)
  (property "Reference" "#PWR023" (at 175.26 107.95 0) (effects (font (size 1.27 1.27)) (hide yes)))
  (property "Value" "+3V3" (at 182.88 107.9499 90) (effects (font (size 1.27 1.27)) (justify left)))
  (property "Footprint" "" (at 179.07 107.95 0) (effects (font (size 1.27 1.27)) (hide yes)))
  (property "Datasheet" "" (at 179.07 107.95 0) (effects (font (size 1.27 1.27)) (hide yes)))
  (property "Description" "Power symbol creates a global label with name \"+3V3\"" (at 179.07 107.95 0) (effects (font (size 1.27 1.27)) (hide yes)))
  (pin "1"))
 (symbol
  (lib_name "GND_4")
  (lib_id "power:GND")
  (at 170.18 82.55 0)
  (unit 1)
  (exclude_from_sim no)
  (in_bom yes)
  (on_board yes)
  (dnp no)
  (property "Reference" "#PWR017" (at 170.18 88.9 0) (effects (font (size 1.27 1.27)) (hide yes)))
  (property "Value" "GND" (at 166.37 83.82 0) (effects (font (size 1.27 1.27))))
  (property "Footprint" "" (at 170.18 82.55 0) (effects (font (size 1.27 1.27)) (hide yes)))
  (property "Datasheet" "" (at 170.18 82.55 0) (effects (font (size 1.27 1.27)) (hide yes)))
  (property "Description" "Power symbol creates a global label with name \"GND\" , ground" (at 170.18 82.55 0) (effects (font (size 1.27 1.27)) (hide yes)))
  (pin "1")))
